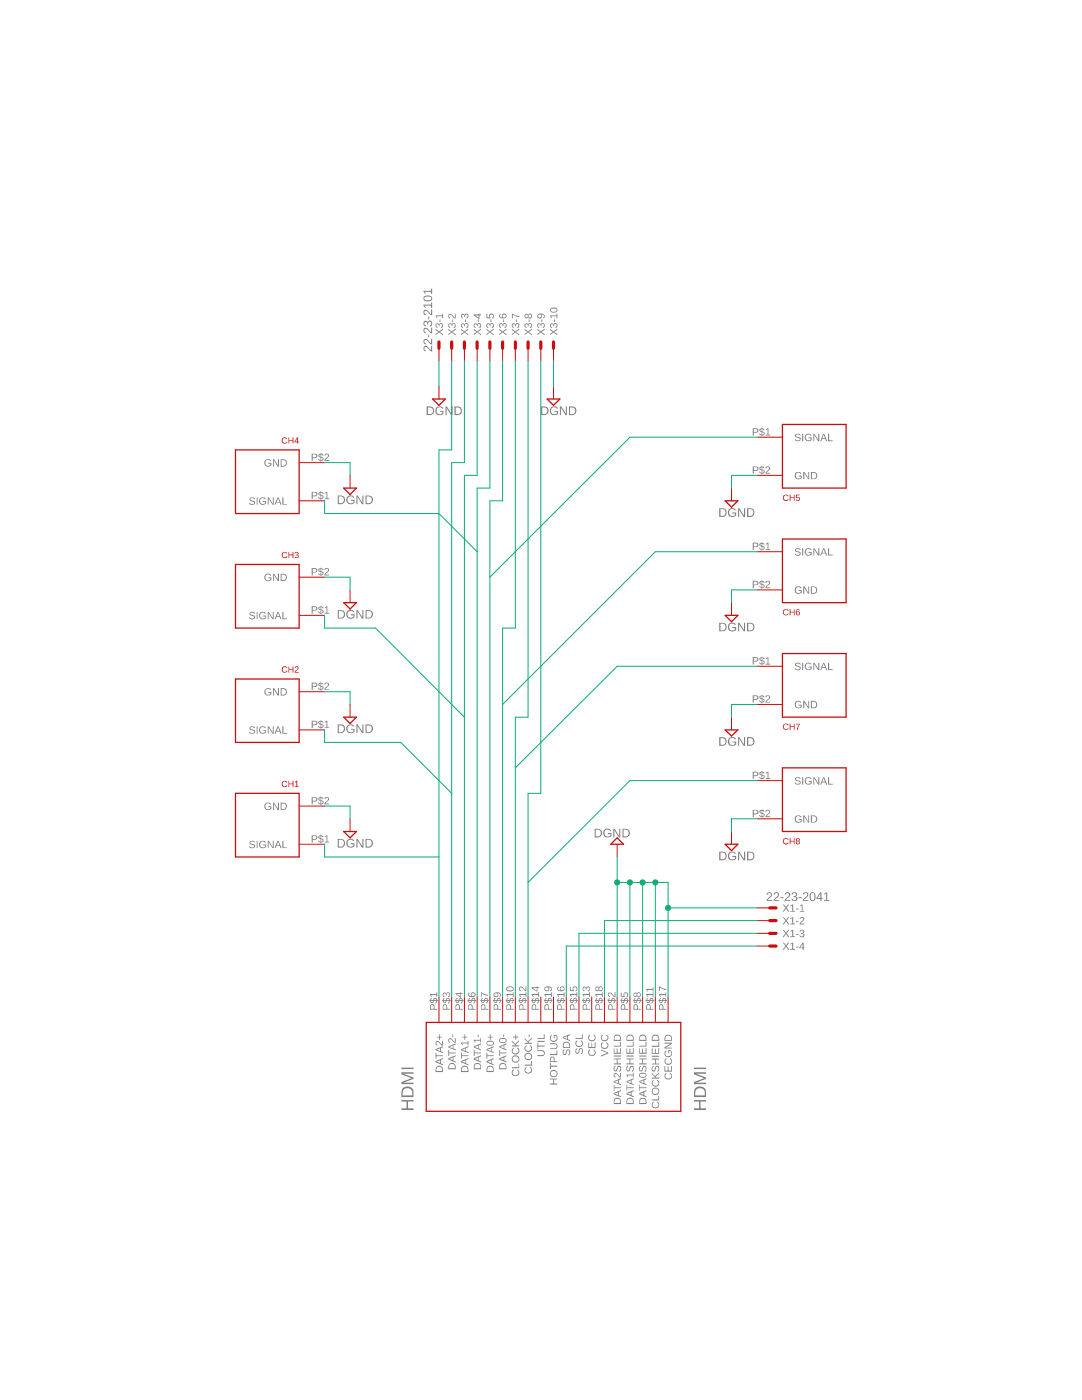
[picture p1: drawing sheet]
<?xml version="1.0" encoding="utf-8"?>
<!DOCTYPE eagle SYSTEM "eagle.dtd">
<eagle version="6.3">
<drawing>
<settings>
<setting alwaysvectorfont="no"/>
<setting verticaltext="up"/>
</settings>
<grid distance="0.1" unitdist="inch" unit="inch" style="lines" multiple="1" display="no" altdistance="0.01" altunitdist="inch" altunit="inch"/>
<schematic xreflabel="%F%N/%S.%C%R" xrefpart="/%S.%C%R">
<libraries>
<library name="josh">
<symbols>
<symbol name="BNC_VERTICAL">
<pin name="SIGNAL" x="-10.16" y="10.16" length="middle"/>
<pin name="GND" x="-10.16" y="2.54" length="middle"/>
<wire x1="-5.08" y1="12.7" x2="-5.08" y2="0" width="0.254" layer="94"/>
<wire x1="-5.08" y1="0" x2="7.62" y2="0" width="0.254" layer="94"/>
<wire x1="7.62" y1="0" x2="7.62" y2="12.7" width="0.254" layer="94"/>
<wire x1="7.62" y1="12.7" x2="-5.08" y2="12.7" width="0.254" layer="94"/>
<text x="-5.08" y="-2.54" size="1.27" layer="94">&gt;NAME</text>
</symbol>
</symbols>
<devicesets>
<deviceset name="BNC_VERTICAL">
<gates>
<gate name="G$1" symbol="BNC_VERTICAL" x="-2.54" y="-5.08"/>
</gates>
<devices>
<device name="" package="BNC_VERTICAL">
<connects>
<connect gate="G$1" pin="GND" pad="P$2"/>
<connect gate="G$1" pin="SIGNAL" pad="P$1"/>
</connects>
<technologies>
<technology name=""/>
</technologies>
</device>
</devices>
</deviceset>
</devicesets>
</library>
<library name="supply2">
<symbols>
<symbol name="DGND">
<wire x1="-1.27" y1="0" x2="1.27" y2="0" width="0.254" layer="94"/>
<wire x1="1.27" y1="0" x2="0" y2="-1.27" width="0.254" layer="94"/>
<wire x1="0" y1="-1.27" x2="-1.27" y2="0" width="0.254" layer="94"/>
<text x="-2.667" y="-3.175" size="1.778" layer="96">&gt;VALUE</text>
<pin name="DGND" x="0" y="2.54" visible="off" length="short" direction="sup" rot="R270"/>
</symbol>
</symbols>
<devicesets>
<deviceset name="DGND" prefix="SUPPLY">
<gates>
<gate name="G$1" symbol="DGND" x="0" y="0"/>
</gates>
<devices>
<device name="">
<technologies>
<technology name=""/>
</technologies>
</device>
</devices>
</deviceset>
</devicesets>
</library>
<library name="open-ephys">
<symbols>
<symbol name="HDMI">
<pin name="DATA2+" x="5.08" y="20.32" length="middle" rot="R180"/>
<pin name="DATA2-" x="5.08" y="17.78" length="middle" rot="R180"/>
<pin name="DATA1+" x="5.08" y="15.24" length="middle" rot="R180"/>
<pin name="DATA1-" x="5.08" y="12.7" length="middle" rot="R180"/>
<pin name="DATA0+" x="5.08" y="10.16" length="middle" rot="R180"/>
<pin name="DATA0-" x="5.08" y="7.62" length="middle" rot="R180"/>
<pin name="CLOCK+" x="5.08" y="5.08" length="middle" rot="R180"/>
<pin name="CLOCK-" x="5.08" y="2.54" length="middle" rot="R180"/>
<pin name="UTIL" x="5.08" y="0" length="middle" rot="R180"/>
<pin name="HOTPLUG" x="5.08" y="-2.54" length="middle" rot="R180"/>
<pin name="SDA" x="5.08" y="-5.08" length="middle" rot="R180"/>
<pin name="SCL" x="5.08" y="-7.62" length="middle" rot="R180"/>
<pin name="CEC" x="5.08" y="-10.16" length="middle" rot="R180"/>
<pin name="VCC" x="5.08" y="-12.7" length="middle" rot="R180"/>
<pin name="DATA2SHIELD" x="5.08" y="-15.24" length="middle" rot="R180"/>
<pin name="DATA1SHIELD" x="5.08" y="-17.78" length="middle" rot="R180"/>
<pin name="DATA0SHIELD" x="5.08" y="-20.32" length="middle" rot="R180"/>
<pin name="CLOCKSHIELD" x="5.08" y="-22.86" length="middle" rot="R180"/>
<pin name="CECGND" x="5.08" y="-25.4" length="middle" rot="R180"/>
<wire x1="0" y1="22.86" x2="0" y2="-27.94" width="0.254" layer="94"/>
<wire x1="0" y1="-27.94" x2="-17.78" y2="-27.94" width="0.254" layer="94"/>
<wire x1="-17.78" y1="-27.94" x2="-17.78" y2="22.86" width="0.254" layer="94"/>
<wire x1="-17.78" y1="22.86" x2="0" y2="22.86" width="0.254" layer="94"/>
<text x="-17.78" y="25.4" size="2.54" layer="95">&gt;NAME</text>
<text x="-17.78" y="-33.02" size="2.54" layer="95">&gt;VALUE</text>
</symbol>
</symbols>
<devicesets>
<deviceset name="HDMI">
<gates>
<gate name="G$1" symbol="HDMI" x="7.62" y="5.08"/>
</gates>
<devices>
<device name="" package="HDMI_A">
<connects>
<connect gate="G$1" pin="CEC" pad="P$13"/>
<connect gate="G$1" pin="CECGND" pad="P$17"/>
<connect gate="G$1" pin="CLOCK+" pad="P$10"/>
<connect gate="G$1" pin="CLOCK-" pad="P$12"/>
<connect gate="G$1" pin="CLOCKSHIELD" pad="P$11"/>
<connect gate="G$1" pin="DATA0+" pad="P$7"/>
<connect gate="G$1" pin="DATA0-" pad="P$9"/>
<connect gate="G$1" pin="DATA0SHIELD" pad="P$8"/>
<connect gate="G$1" pin="DATA1+" pad="P$4"/>
<connect gate="G$1" pin="DATA1-" pad="P$6"/>
<connect gate="G$1" pin="DATA1SHIELD" pad="P$5"/>
<connect gate="G$1" pin="DATA2+" pad="P$1"/>
<connect gate="G$1" pin="DATA2-" pad="P$3"/>
<connect gate="G$1" pin="DATA2SHIELD" pad="P$2"/>
<connect gate="G$1" pin="HOTPLUG" pad="P$19"/>
<connect gate="G$1" pin="SCL" pad="P$15"/>
<connect gate="G$1" pin="SDA" pad="P$16"/>
<connect gate="G$1" pin="UTIL" pad="P$14"/>
<connect gate="G$1" pin="VCC" pad="P$18"/>
</connects>
<technologies>
<technology name=""/>
</technologies>
</device>
</devices>
</deviceset>
</devicesets>
</library>
<library name="con-molex">
<symbols>
<symbol name="MV">
<wire x1="1.27" y1="0" x2="0" y2="0" width="0.6096" layer="94"/>
<text x="2.54" y="-0.762" size="1.524" layer="95">&gt;NAME</text>
<text x="-0.762" y="1.397" size="1.778" layer="96">&gt;VALUE</text>
<pin name="S" x="-2.54" y="0" visible="off" length="short" direction="pas"/>
</symbol>
<symbol name="M">
<wire x1="1.27" y1="0" x2="0" y2="0" width="0.6096" layer="94"/>
<text x="2.54" y="-0.762" size="1.524" layer="95">&gt;NAME</text>
<pin name="S" x="-2.54" y="0" visible="off" length="short" direction="pas"/>
</symbol>
</symbols>
<devicesets>
<deviceset name="22-23-2041" prefix="X">
<gates>
<gate name="-1" symbol="MV" x="0" y="2.54" addlevel="always" swaplevel="1"/>
<gate name="-2" symbol="M" x="0" y="0" addlevel="always" swaplevel="1"/>
<gate name="-3" symbol="M" x="0" y="-2.54" addlevel="always" swaplevel="1"/>
<gate name="-4" symbol="M" x="0" y="-5.08" addlevel="always" swaplevel="1"/>
</gates>
<devices>
<device name="" package="22-23-2041">
<connects>
<connect gate="-1" pin="S" pad="1"/>
<connect gate="-2" pin="S" pad="2"/>
<connect gate="-3" pin="S" pad="3"/>
<connect gate="-4" pin="S" pad="4"/>
</connects>
<technologies>
<technology name="">
<attribute name="MF" value="MOLEX" constant="no"/>
<attribute name="MPN" value="22-23-2041" constant="no"/>
<attribute name="OC_FARNELL" value="1462920" constant="no"/>
<attribute name="OC_NEWARK" value="38C0355" constant="no"/>
</technology>
</technologies>
</device>
</devices>
</deviceset>
<deviceset name="22-23-2101" prefix="X">
<gates>
<gate name="-1" symbol="MV" x="0" y="10.16" addlevel="always" swaplevel="1"/>
<gate name="-2" symbol="M" x="0" y="7.62" addlevel="always" swaplevel="1"/>
<gate name="-3" symbol="M" x="0" y="5.08" addlevel="always" swaplevel="1"/>
<gate name="-4" symbol="M" x="0" y="2.54" addlevel="always" swaplevel="1"/>
<gate name="-5" symbol="M" x="0" y="0" addlevel="always" swaplevel="1"/>
<gate name="-6" symbol="M" x="0" y="-2.54" addlevel="always" swaplevel="1"/>
<gate name="-7" symbol="M" x="0" y="-5.08" addlevel="always" swaplevel="1"/>
<gate name="-8" symbol="M" x="0" y="-7.62" addlevel="always" swaplevel="1"/>
<gate name="-9" symbol="M" x="0" y="-10.16" addlevel="always" swaplevel="1"/>
<gate name="-10" symbol="M" x="0" y="-12.7" addlevel="always" swaplevel="1"/>
</gates>
<devices>
<device name="" package="22-23-2101">
<connects>
<connect gate="-1" pin="S" pad="1"/>
<connect gate="-10" pin="S" pad="10"/>
<connect gate="-2" pin="S" pad="2"/>
<connect gate="-3" pin="S" pad="3"/>
<connect gate="-4" pin="S" pad="4"/>
<connect gate="-5" pin="S" pad="5"/>
<connect gate="-6" pin="S" pad="6"/>
<connect gate="-7" pin="S" pad="7"/>
<connect gate="-8" pin="S" pad="8"/>
<connect gate="-9" pin="S" pad="9"/>
</connects>
<technologies>
<technology name="">
<attribute name="MF" value="MOLEX" constant="no"/>
<attribute name="MPN" value="22-23-2101" constant="no"/>
<attribute name="OC_FARNELL" value="1756828" constant="no"/>
<attribute name="OC_NEWARK" value="94C0765" constant="no"/>
</technology>
</technologies>
</device>
</devices>
</deviceset>
</devicesets>
</library>
</libraries>
<attributes>
</attributes>
<variantdefs>
</variantdefs>
<classes>
<class number="0" name="default" width="0" drill="0">
</class>
</classes>
<parts>
<part name="SUPPLY2" library="supply2" deviceset="DGND" device=""/>
<part name="SUPPLY3" library="supply2" deviceset="DGND" device=""/>
<part name="SUPPLY4" library="supply2" deviceset="DGND" device=""/>
<part name="SUPPLY5" library="supply2" deviceset="DGND" device=""/>
<part name="SUPPLY9" library="supply2" deviceset="DGND" device=""/>
<part name="SUPPLY10" library="supply2" deviceset="DGND" device=""/>
<part name="SUPPLY11" library="supply2" deviceset="DGND" device=""/>
<part name="SUPPLY12" library="supply2" deviceset="DGND" device=""/>
<part name="SUPPLY13" library="supply2" deviceset="DGND" device=""/>
<part name="CH5" library="josh" deviceset="BNC_VERTICAL" device=""/>
<part name="CH6" library="josh" deviceset="BNC_VERTICAL" device=""/>
<part name="CH7" library="josh" deviceset="BNC_VERTICAL" device=""/>
<part name="CH8" library="josh" deviceset="BNC_VERTICAL" device=""/>
<part name="CH1" library="josh" deviceset="BNC_VERTICAL" device=""/>
<part name="CH2" library="josh" deviceset="BNC_VERTICAL" device=""/>
<part name="CH3" library="josh" deviceset="BNC_VERTICAL" device=""/>
<part name="CH4" library="josh" deviceset="BNC_VERTICAL" device=""/>
<part name="HDMI" library="open-ephys" deviceset="HDMI" device=""/>
<part name="X1" library="con-molex" deviceset="22-23-2041" device=""/>
<part name="X3" library="con-molex" deviceset="22-23-2101" device=""/>
<part name="SUPPLY1" library="supply2" deviceset="DGND" device=""/>
<part name="SUPPLY6" library="supply2" deviceset="DGND" device=""/>
</parts>
<sheets>
<sheet>
<plain>
</plain>
<instances>
<instance part="SUPPLY2" gate="G$1" x="99.06" y="35.56"/>
<instance part="SUPPLY3" gate="G$1" x="99.06" y="12.7"/>
<instance part="SUPPLY4" gate="G$1" x="99.06" y="58.42"/>
<instance part="SUPPLY5" gate="G$1" x="99.06" y="81.28"/>
<instance part="SUPPLY9" gate="G$1" x="76.2" y="12.7" rot="R180"/>
<instance part="SUPPLY10" gate="G$1" x="22.86" y="15.24"/>
<instance part="SUPPLY11" gate="G$1" x="22.86" y="38.1"/>
<instance part="SUPPLY12" gate="G$1" x="22.86" y="60.96"/>
<instance part="SUPPLY13" gate="G$1" x="22.86" y="83.82"/>
<instance part="CH5" gate="G$1" x="114.3" y="83.82"/>
<instance part="CH6" gate="G$1" x="114.3" y="60.96"/>
<instance part="CH7" gate="G$1" x="114.3" y="38.1"/>
<instance part="CH8" gate="G$1" x="114.3" y="15.24"/>
<instance part="CH1" gate="G$1" x="7.62" y="22.86" rot="R180"/>
<instance part="CH2" gate="G$1" x="7.62" y="45.72" rot="R180"/>
<instance part="CH3" gate="G$1" x="7.62" y="68.58" rot="R180"/>
<instance part="CH4" gate="G$1" x="7.62" y="91.44" rot="R180"/>
<instance part="HDMI" gate="G$1" x="60.96" y="-22.86" rot="R90"/>
<instance part="X1" gate="-1" x="106.68" y="0"/>
<instance part="X1" gate="-2" x="106.68" y="-2.54"/>
<instance part="X1" gate="-3" x="106.68" y="-5.08"/>
<instance part="X1" gate="-4" x="106.68" y="-7.62"/>
<instance part="X3" gate="-1" x="40.64" y="111.76" rot="R90"/>
<instance part="X3" gate="-2" x="43.18" y="111.76" rot="R90"/>
<instance part="X3" gate="-3" x="45.72" y="111.76" rot="R90"/>
<instance part="X3" gate="-4" x="48.26" y="111.76" rot="R90"/>
<instance part="X3" gate="-5" x="50.8" y="111.76" rot="R90"/>
<instance part="X3" gate="-6" x="53.34" y="111.76" rot="R90"/>
<instance part="X3" gate="-7" x="55.88" y="111.76" rot="R90"/>
<instance part="X3" gate="-8" x="58.42" y="111.76" rot="R90"/>
<instance part="X3" gate="-9" x="60.96" y="111.76" rot="R90"/>
<instance part="X3" gate="-10" x="63.5" y="111.76" rot="R90"/>
<instance part="SUPPLY1" gate="G$1" x="40.64" y="101.6"/>
<instance part="SUPPLY6" gate="G$1" x="63.5" y="101.6"/>
</instances>
<busses>
</busses>
<nets>
<net name="N$2" class="0">
<segment>
<wire x1="17.78" y1="55.88" x2="27.94" y2="55.88" width="0.1524" layer="91"/>
<wire x1="27.94" y1="55.88" x2="45.72" y2="38.1" width="0.1524" layer="91"/>
<wire x1="45.72" y1="38.1" x2="45.72" y2="-17.78" width="0.1524" layer="91"/>
<wire x1="17.78" y1="55.88" x2="17.78" y2="58.42" width="0.1524" layer="91"/>
<pinref part="CH3" gate="G$1" pin="SIGNAL"/>
<pinref part="HDMI" gate="G$1" pin="DATA1+"/>
<wire x1="45.72" y1="38.1" x2="45.72" y2="86.36" width="0.1524" layer="91"/>
<pinref part="X3" gate="-4" pin="S"/>
<wire x1="45.72" y1="86.36" x2="48.26" y2="86.36" width="0.1524" layer="91"/>
<wire x1="48.26" y1="86.36" x2="48.26" y2="109.22" width="0.1524" layer="91"/>
</segment>
</net>
<net name="N$3" class="0">
<segment>
<wire x1="17.78" y1="33.02" x2="33.02" y2="33.02" width="0.1524" layer="91"/>
<wire x1="33.02" y1="33.02" x2="43.18" y2="22.86" width="0.1524" layer="91"/>
<wire x1="43.18" y1="22.86" x2="43.18" y2="-17.78" width="0.1524" layer="91"/>
<wire x1="17.78" y1="33.02" x2="17.78" y2="35.56" width="0.1524" layer="91"/>
<pinref part="CH2" gate="G$1" pin="SIGNAL"/>
<pinref part="HDMI" gate="G$1" pin="DATA2-"/>
<wire x1="43.18" y1="22.86" x2="43.18" y2="88.9" width="0.1524" layer="91"/>
<pinref part="X3" gate="-3" pin="S"/>
<wire x1="43.18" y1="88.9" x2="45.72" y2="88.9" width="0.1524" layer="91"/>
<wire x1="45.72" y1="88.9" x2="45.72" y2="109.22" width="0.1524" layer="91"/>
</segment>
</net>
<net name="N$4" class="0">
<segment>
<wire x1="17.78" y1="10.16" x2="40.64" y2="10.16" width="0.1524" layer="91"/>
<wire x1="40.64" y1="10.16" x2="40.64" y2="-17.78" width="0.1524" layer="91"/>
<wire x1="17.78" y1="10.16" x2="17.78" y2="12.7" width="0.1524" layer="91"/>
<pinref part="CH1" gate="G$1" pin="SIGNAL"/>
<pinref part="HDMI" gate="G$1" pin="DATA2+"/>
<wire x1="40.64" y1="10.16" x2="40.64" y2="91.44" width="0.1524" layer="91"/>
<pinref part="X3" gate="-2" pin="S"/>
<wire x1="40.64" y1="91.44" x2="43.18" y2="91.44" width="0.1524" layer="91"/>
<wire x1="43.18" y1="91.44" x2="43.18" y2="109.22" width="0.1524" layer="91"/>
</segment>
</net>
<net name="N$5" class="0">
<segment>
<wire x1="104.14" y1="93.98" x2="78.74" y2="93.98" width="0.1524" layer="91"/>
<wire x1="78.74" y1="93.98" x2="50.8" y2="66.04" width="0.1524" layer="91"/>
<wire x1="50.8" y1="66.04" x2="50.8" y2="-17.78" width="0.1524" layer="91"/>
<pinref part="CH5" gate="G$1" pin="SIGNAL"/>
<pinref part="HDMI" gate="G$1" pin="DATA0+"/>
<wire x1="50.8" y1="66.04" x2="50.8" y2="81.28" width="0.1524" layer="91"/>
<pinref part="X3" gate="-6" pin="S"/>
<wire x1="50.8" y1="81.28" x2="53.34" y2="81.28" width="0.1524" layer="91"/>
<wire x1="53.34" y1="81.28" x2="53.34" y2="109.22" width="0.1524" layer="91"/>
</segment>
</net>
<net name="CH6" class="0">
<segment>
<wire x1="104.14" y1="71.12" x2="83.82" y2="71.12" width="0.1524" layer="91"/>
<wire x1="83.82" y1="71.12" x2="53.34" y2="40.64" width="0.1524" layer="91"/>
<wire x1="53.34" y1="40.64" x2="53.34" y2="-17.78" width="0.1524" layer="91"/>
<pinref part="CH6" gate="G$1" pin="SIGNAL"/>
<pinref part="HDMI" gate="G$1" pin="DATA0-"/>
<wire x1="53.34" y1="40.64" x2="53.34" y2="55.88" width="0.1524" layer="91"/>
<pinref part="X3" gate="-7" pin="S"/>
<wire x1="53.34" y1="55.88" x2="55.88" y2="55.88" width="0.1524" layer="91"/>
<wire x1="55.88" y1="55.88" x2="55.88" y2="109.22" width="0.1524" layer="91"/>
</segment>
</net>
<net name="N$7" class="0">
<segment>
<wire x1="104.14" y1="48.26" x2="76.2" y2="48.26" width="0.1524" layer="91"/>
<wire x1="76.2" y1="48.26" x2="55.88" y2="27.94" width="0.1524" layer="91"/>
<wire x1="55.88" y1="27.94" x2="55.88" y2="-17.78" width="0.1524" layer="91"/>
<pinref part="CH7" gate="G$1" pin="SIGNAL"/>
<pinref part="HDMI" gate="G$1" pin="CLOCK+"/>
<wire x1="55.88" y1="27.94" x2="55.88" y2="38.1" width="0.1524" layer="91"/>
<pinref part="X3" gate="-8" pin="S"/>
<wire x1="55.88" y1="38.1" x2="58.42" y2="38.1" width="0.1524" layer="91"/>
<wire x1="58.42" y1="38.1" x2="58.42" y2="109.22" width="0.1524" layer="91"/>
</segment>
</net>
<net name="N$8" class="0">
<segment>
<wire x1="104.14" y1="25.4" x2="78.74" y2="25.4" width="0.1524" layer="91"/>
<wire x1="78.74" y1="25.4" x2="58.42" y2="5.08" width="0.1524" layer="91"/>
<wire x1="58.42" y1="5.08" x2="58.42" y2="-17.78" width="0.1524" layer="91"/>
<pinref part="CH8" gate="G$1" pin="SIGNAL"/>
<pinref part="HDMI" gate="G$1" pin="CLOCK-"/>
<wire x1="58.42" y1="5.08" x2="58.42" y2="22.86" width="0.1524" layer="91"/>
<pinref part="X3" gate="-9" pin="S"/>
<wire x1="58.42" y1="22.86" x2="60.96" y2="22.86" width="0.1524" layer="91"/>
<wire x1="60.96" y1="22.86" x2="60.96" y2="109.22" width="0.1524" layer="91"/>
</segment>
</net>
<net name="DGND" class="0">
<segment>
<wire x1="104.14" y1="40.64" x2="99.06" y2="40.64" width="0.1524" layer="91"/>
<wire x1="99.06" y1="40.64" x2="99.06" y2="38.1" width="0.1524" layer="91"/>
<pinref part="SUPPLY2" gate="G$1" pin="DGND"/>
<pinref part="CH7" gate="G$1" pin="GND"/>
</segment>
<segment>
<wire x1="104.14" y1="17.78" x2="99.06" y2="17.78" width="0.1524" layer="91"/>
<wire x1="99.06" y1="17.78" x2="99.06" y2="15.24" width="0.1524" layer="91"/>
<pinref part="SUPPLY3" gate="G$1" pin="DGND"/>
<pinref part="CH8" gate="G$1" pin="GND"/>
</segment>
<segment>
<wire x1="104.14" y1="63.5" x2="99.06" y2="63.5" width="0.1524" layer="91"/>
<wire x1="99.06" y1="63.5" x2="99.06" y2="60.96" width="0.1524" layer="91"/>
<pinref part="SUPPLY4" gate="G$1" pin="DGND"/>
<pinref part="CH6" gate="G$1" pin="GND"/>
</segment>
<segment>
<wire x1="104.14" y1="86.36" x2="99.06" y2="86.36" width="0.1524" layer="91"/>
<wire x1="99.06" y1="86.36" x2="99.06" y2="83.82" width="0.1524" layer="91"/>
<pinref part="SUPPLY5" gate="G$1" pin="DGND"/>
<pinref part="CH5" gate="G$1" pin="GND"/>
</segment>
<segment>
<wire x1="76.2" y1="-17.78" x2="76.2" y2="5.08" width="0.1524" layer="91"/>
<pinref part="SUPPLY9" gate="G$1" pin="DGND"/>
<pinref part="HDMI" gate="G$1" pin="CECGND"/>
<wire x1="76.2" y1="5.08" x2="76.2" y2="10.16" width="0.1524" layer="91"/>
<wire x1="76.2" y1="5.08" x2="78.74" y2="5.08" width="0.1524" layer="91"/>
<wire x1="78.74" y1="5.08" x2="81.28" y2="5.08" width="0.1524" layer="91"/>
<wire x1="81.28" y1="5.08" x2="83.82" y2="5.08" width="0.1524" layer="91"/>
<wire x1="83.82" y1="5.08" x2="86.36" y2="5.08" width="0.1524" layer="91"/>
<wire x1="86.36" y1="5.08" x2="86.36" y2="0" width="0.1524" layer="91"/>
<pinref part="HDMI" gate="G$1" pin="CLOCKSHIELD"/>
<wire x1="86.36" y1="0" x2="86.36" y2="-17.78" width="0.1524" layer="91"/>
<wire x1="83.82" y1="5.08" x2="83.82" y2="-17.78" width="0.1524" layer="91"/>
<pinref part="HDMI" gate="G$1" pin="DATA0SHIELD"/>
<wire x1="81.28" y1="-17.78" x2="81.28" y2="5.08" width="0.1524" layer="91"/>
<pinref part="HDMI" gate="G$1" pin="DATA1SHIELD"/>
<wire x1="78.74" y1="-17.78" x2="78.74" y2="5.08" width="0.1524" layer="91"/>
<junction x="78.74" y="5.08"/>
<junction x="76.2" y="5.08"/>
<junction x="81.28" y="5.08"/>
<junction x="83.82" y="5.08"/>
<pinref part="HDMI" gate="G$1" pin="DATA2SHIELD"/>
<pinref part="X1" gate="-1" pin="S"/>
<wire x1="104.14" y1="0" x2="86.36" y2="0" width="0.1524" layer="91"/>
<junction x="86.36" y="0"/>
</segment>
<segment>
<pinref part="CH4" gate="G$1" pin="GND"/>
<wire x1="17.78" y1="88.9" x2="22.86" y2="88.9" width="0.1524" layer="91"/>
<pinref part="SUPPLY13" gate="G$1" pin="DGND"/>
<wire x1="22.86" y1="88.9" x2="22.86" y2="86.36" width="0.1524" layer="91"/>
</segment>
<segment>
<pinref part="CH3" gate="G$1" pin="GND"/>
<wire x1="17.78" y1="66.04" x2="22.86" y2="66.04" width="0.1524" layer="91"/>
<pinref part="SUPPLY12" gate="G$1" pin="DGND"/>
<wire x1="22.86" y1="66.04" x2="22.86" y2="63.5" width="0.1524" layer="91"/>
</segment>
<segment>
<pinref part="CH2" gate="G$1" pin="GND"/>
<wire x1="17.78" y1="43.18" x2="22.86" y2="43.18" width="0.1524" layer="91"/>
<pinref part="SUPPLY11" gate="G$1" pin="DGND"/>
<wire x1="22.86" y1="43.18" x2="22.86" y2="40.64" width="0.1524" layer="91"/>
</segment>
<segment>
<pinref part="CH1" gate="G$1" pin="GND"/>
<wire x1="17.78" y1="20.32" x2="22.86" y2="20.32" width="0.1524" layer="91"/>
<pinref part="SUPPLY10" gate="G$1" pin="DGND"/>
<wire x1="22.86" y1="20.32" x2="22.86" y2="17.78" width="0.1524" layer="91"/>
</segment>
<segment>
<pinref part="X3" gate="-1" pin="S"/>
<pinref part="SUPPLY1" gate="G$1" pin="DGND"/>
<wire x1="40.64" y1="109.22" x2="40.64" y2="104.14" width="0.1524" layer="91"/>
</segment>
<segment>
<pinref part="X3" gate="-10" pin="S"/>
<pinref part="SUPPLY6" gate="G$1" pin="DGND"/>
<wire x1="63.5" y1="109.22" x2="63.5" y2="104.14" width="0.1524" layer="91"/>
</segment>
</net>
<net name="N$23" class="0">
<segment>
<wire x1="17.78" y1="78.74" x2="40.64" y2="78.74" width="0.1524" layer="91"/>
<wire x1="40.64" y1="78.74" x2="48.26" y2="71.12" width="0.1524" layer="91"/>
<wire x1="48.26" y1="71.12" x2="48.26" y2="-17.78" width="0.1524" layer="91"/>
<wire x1="17.78" y1="81.28" x2="17.78" y2="78.74" width="0.1524" layer="91"/>
<pinref part="CH4" gate="G$1" pin="SIGNAL"/>
<pinref part="HDMI" gate="G$1" pin="DATA1-"/>
<wire x1="48.26" y1="71.12" x2="48.26" y2="83.82" width="0.1524" layer="91"/>
<pinref part="X3" gate="-5" pin="S"/>
<wire x1="48.26" y1="83.82" x2="50.8" y2="83.82" width="0.1524" layer="91"/>
<wire x1="50.8" y1="83.82" x2="50.8" y2="109.22" width="0.1524" layer="91"/>
</segment>
</net>
<net name="VCC" class="0">
<segment>
<pinref part="X1" gate="-2" pin="S"/>
<pinref part="HDMI" gate="G$1" pin="VCC"/>
<wire x1="104.14" y1="-2.54" x2="73.66" y2="-2.54" width="0.1524" layer="91"/>
<wire x1="73.66" y1="-2.54" x2="73.66" y2="-17.78" width="0.1524" layer="91"/>
</segment>
</net>
<net name="I2C_CLK" class="0">
<segment>
<pinref part="X1" gate="-3" pin="S"/>
<pinref part="HDMI" gate="G$1" pin="SCL"/>
<wire x1="104.14" y1="-5.08" x2="68.58" y2="-5.08" width="0.1524" layer="91"/>
<wire x1="68.58" y1="-5.08" x2="68.58" y2="-17.78" width="0.1524" layer="91"/>
</segment>
</net>
<net name="I2C_DAT" class="0">
<segment>
<pinref part="X1" gate="-4" pin="S"/>
<pinref part="HDMI" gate="G$1" pin="SDA"/>
<wire x1="104.14" y1="-7.62" x2="66.04" y2="-7.62" width="0.1524" layer="91"/>
<wire x1="66.04" y1="-7.62" x2="66.04" y2="-17.78" width="0.1524" layer="91"/>
</segment>
</net>
</nets>
</sheet>
</sheets>
</schematic>
</drawing>
</eagle>
